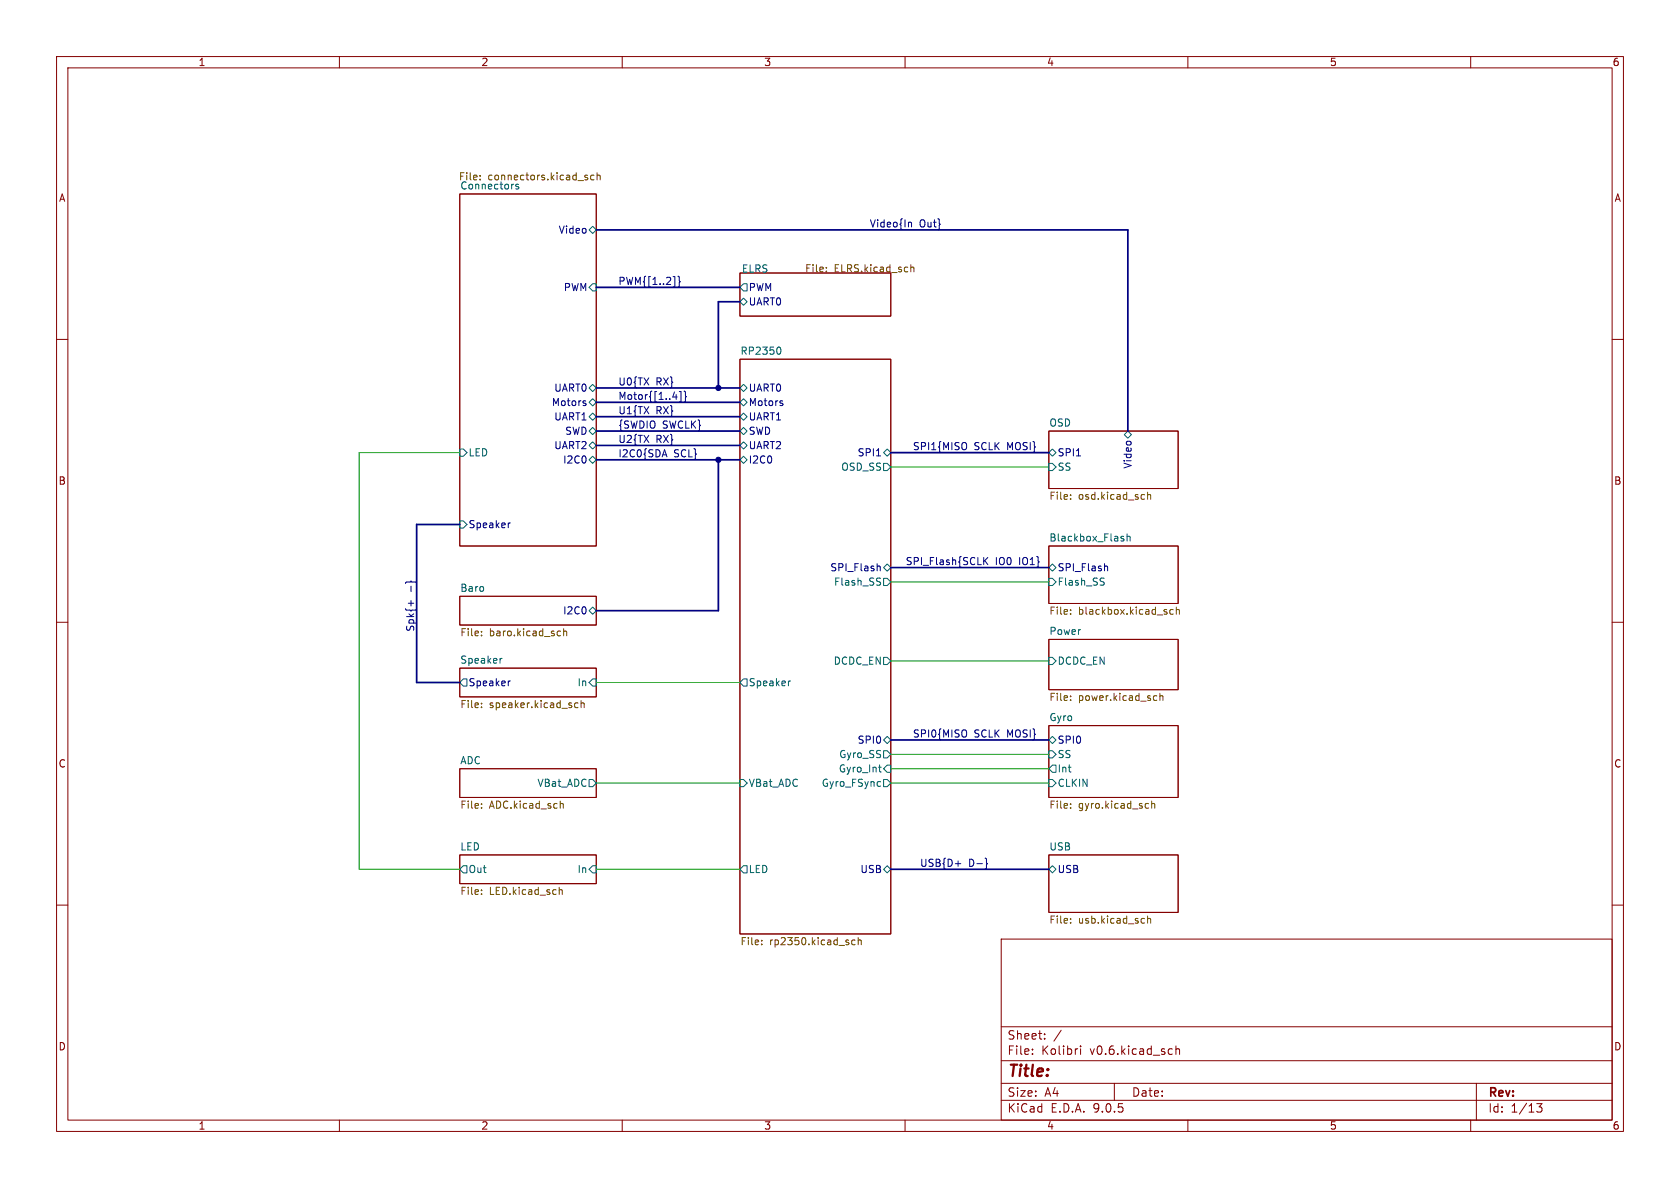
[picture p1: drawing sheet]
<svg xmlns="http://www.w3.org/2000/svg" width="297mm" height="210mm" viewBox="0 0 297 210" stroke-linecap="round" stroke-linejoin="round" font-family="sans-serif">
<g fill="none" stroke="#840000" stroke-width=".18">
<path d="M10 10h277v190h-277zM12 12h273v186h-273zM60 10v2M110 10v2M160 10v2M210 10v2M260 10v2M81.3 34.3h24.1v62.2h-24.1zM130.8 48.3h26.7v7.6h-26.7zM10 60h2M130.8 63.5h26.7v101.6h-26.7zM185.4 76.2h22.9v10.2h-22.9z"/>
<path d="M285 60h2M185.4 96.5h22.9v10.2h-22.9zM10 110h2M81.3 118.1h24.1v5.1h-24.1zM81.3 105.4h24.1v5.1h-24.1zM185.4 113h22.9v8.9h-22.9zM285 110h2M81.3 135.9h24.1v5.1h-24.1zM185.4 128.3h22.9v12.7h-22.9zM81.3 151.1h24.1v5.1h-24.1zM185.4 151.1h22.9v10.2h-22.9zM10 160h2"/>
<path d="M177 166h108v32h-108zM285 160h2M60 198v2M110 198v2M160 198v2M177 194.5h108M177 191.5h108M177 187.5h108M177 181.5h108M182.5 186.3v.1M182.5 185.5v.1M184.7 183.6v.1"/>
<path d="M184.7 182.8v.1M187.6 182.1l-1.3 2M190.4 185.4h.1M191 184.9v.1M191 185.4v1M197 191.5v3M207.1 185.4l.1 .1M207.2 186.3l-.1 .1M207.9 185.5l.2-.1 .4 .1v.9M207.9 184.9v1.5M210 198v2M260 198v2"/>
<path d="M261 191.5v6.5M271.7 195.1h.9l-.5 .6 .4 .1v.7l-.2 .1-.6-.1"/>
</g>
<g fill="none" stroke="#006464" stroke-width=".18">
<path d="M91.5 33l.2 .2v.2h-.5M104.1 40.6l.7-.6 .6 .6-.6 .7zM104.8 50.2h.6v1.2h-.6l-.7-.6zM130.8 53.3l.6-.6 .7 .6-.7 .7zM131.4 50.2h.7v1.2h-.7l-.6-.6zM81.3 79.4h.6l.6 .6-.6 .6h-.6zM104.1 68.6l.7-.7 .6 .7-.6 .6zM104.1 71.1l.7-.6 .6 .6-.6 .7zM104.1 73.7l.7-.7 .6 .7-.6 .6zM104.1 76.2l.7-.6 .6 .6-.6 .6zM104.1 78.7l.7-.6 .6 .6-.6 .7zM130.8 71.1l.6-.6 .7 .6-.7 .7z"/>
<path d="M130.8 68.6l.6-.7 .7 .7-.7 .6zM130.8 73.7l.6-.7 .7 .7-.7 .6zM130.8 76.2l.6-.6 .7 .6-.7 .6zM130.8 78.7l.6-.6 .7 .6-.7 .7zM137.7 61.4a.79 .79 0 0 1 0 1.2M198.8 76.8l.6-.6 .6 .6-.6 .7zM81.3 92.1h.6l.6 .6-.6 .6h-.6zM104.1 81.3l.7-.7 .6 .7-.6 .6zM130.8 81.3l.6-.7 .7 .7-.7 .6zM156.2 80l.6-.6 .7 .6-.7 .6zM156.2 81.9h.6l.7 .7-.7 .6h-.6zM185.4 80l.7-.6 .6 .6-.6 .6z"/>
<path d="M185.4 81.9h.7l.6 .7-.6 .6h-.7zM198.3 95.2l.3 .1 .1 .2-.2 .1h-.2M198.3 94.8l.3 .1M199.2 94.9l.2-.1 .3 .1 .1 .7M199.2 94.4v1.2M88.8 116.4l-.3 .1M104.8 107.3l.6 .7-.6 .6-.7-.6zM155.4 102.8l.3 .3-.3 .3M155.5 102.2h.2M156.2 102.2h.6l.7 .7-.7 .6h-.6zM156.2 100.3l.6-.6 .7 .6-.7 .7zM156.2 116.2h.6l.7 .6-.7 .7h-.6z"/>
<path d="M185.4 116.2h.7l.6 .6-.6 .7h-.7zM185.4 102.2h.7l.6 .7-.6 .6h-.7zM185.4 100.3l.7-.6 .6 .6-.6 .7zM195 102.8l.2 .3-.2 .3M195 102.2h.2M81.9 120h.6v1.3h-.6l-.6-.6zM104.1 137.8h.7l.6 .6-.6 .7h-.7zM104.8 120h.6v1.3h-.6l-.7-.6zM130.8 137.8h.6l.7 .6-.7 .7h-.6zM131.4 120h.7v1.3h-.7l-.6-.6zM139.7 120.4l-.3 .1M155.3 135.6h.5"/>
<path d="M155.6 136.4l.2 .1M155.6 138.2h.1M155.7 138.9l-.1 .1M156.2 132.7h.6l.7 .7-.7 .6h-.6zM156.2 130.8l.6-.6 .7 .6-.7 .6zM156.2 137.8h.6l.7 .6-.7 .7h-.6zM156.8 135.3h.7v1.2h-.7l-.6-.6zM185.4 132.7h.7l.6 .7-.6 .6h-.7zM185.4 137.8h.7l.6 .6-.6 .7h-.7zM186.1 130.2l.6 .6-.6 .6-.7-.6zM186.1 135.3h.6v1.2h-.6l-.7-.6zM81.9 153h.6v1.3h-.6l-.6-.6z"/>
<path d="M104.8 153h.6v1.3h-.6l-.7-.6zM131.4 153h.7v1.3h-.7l-.6-.6zM156.2 153.7l.6-.7 .7 .7-.7 .6zM186.1 153l.6 .7-.6 .6-.7-.6z"/>
</g>
<g fill="none" stroke="#725600" stroke-width=".18">
<path d="M84.9 31v.1M103.7 31.4l.2 .2-.2 .2M103.7 31h.2M105 31h-.3l-.3 .2 .1 .5h.5M105.6 31.1l.1-.1h.3l.1 .8M105.6 30.5v1.3M146.1 47.9v.2M146.1 47.3v.1M161 46.8v1.3M161 47.3l.2-.1 .3 .1 .1 .8M189.3 87.5v.1M189.3 88.1v.2"/>
<path d="M202.9 87v1.3M202.9 87.5l.2-.1 .3 .1v.8M85.1 111.6v.1M85.1 112.3v.1M98.7 111.6h.4M99.1 112.3l-.4 .1M99.6 111.7l.2-.1h.3l.1 .8M99.6 111.1v1.3M189.3 107.8v.1M189.3 108.5v.1M207.4 107.8l-.4-.1-.2 .3 .1 .5h.5M208 107.9l.1-.2 .3 .1 .1 .8"/>
<path d="M208 107.3v1.3M85.1 124.3v.1M85.1 125v.1M101.6 125l.2 .1 .4-.1M102.2 124.3h-.4l-.2 .1M102.7 124.4l.2-.1h.3l.1 .8M102.7 123.8v1.3M189.3 123.7v.1M189.3 123v.2M204.1 123h.4M204.5 123.8h-.4M205.1 123.1l.1-.1h.3l.1 .8"/>
<path d="M205.1 122.6v1.2M85.1 142.8v.1M85.1 142.1v.1M85.1 157.3v.2M85.1 158v.1M98.9 156.8v1.3M98.9 157.4l.1-.1h.3l.1 .8M99 142.2l.2-.2 .3 .1 .1 .8M189.3 142.1v.1M189.3 142.8v.1M202.9 142l.2 .1M203.1 142.8l-.2 .1"/>
<path d="M203.6 142.2l.2-.2 .3 .1v.8M203.6 141.6v1.3M134.7 166.9v.1M134.7 166.2v.1M151.2 166.2h-.4l-.2 .2 .1 .5h.5M151.7 166.3l.2-.1h.3l.1 .8M151.7 165.7v1.3M189.3 162.4v.1M189.3 163.1v.1M202.9 161.9v1.3M202.9 162.5l.2-.1h.3v.8"/>
</g>
<g fill="none" stroke="#000084" stroke-width=".18">
<path d="M160.7 39.3h.4v.8M119 48.9h.3v1.8h-.3M119.8 48.8l.3 .2v.6l.2 .2-.2 .2v.6l-.3 .2M103.2 71.3h.3l.1 .2-.2 .2h-.2M103.2 70.9h.3M117.5 79.5l.4 1.3M118.9 70.2h.8M119.5 69.8v.8M120.1 69.2h.3v1.8h-.3M120.9 69.2l.3 .1v.6l.2 .2-.2 .2v.6l-.3 .2M138.1 71.3h.3v.2l-.2 .2h-.2M138.1 70.9h.3"/>
<path d="M170.7 78.3a.9 .9 0 0 1 0 1.1M90.2 92.4l-.3 .2M117.2 80.4h.6M155 80.6h.7M174.1 99.1l.5 .7M174.6 98.5l-.7 .8M190.3 80.6h.7M71.7 103.1l.2-.2h.6l.2-.2 .1 .2h.6l.2 .2M72.7 106.2v.9M155.3 100.1l.3 .1v.7M195.4 100.1l.4 .1v.7M90.2 120.4l-.3 .1"/>
<path d="M170.7 129.1a.9 .9 0 0 1 0 1.1M168.9 152.7h1M174.2 151.7l.2 .2v.6l.2 .2-.2 .2v.6l-.2 .1"/>
</g>
<g fill="none" stroke="#000084" stroke-width=".3">
<path d="M105.4 40.6h94v35.6M105.4 50.8h25.4M130.8 53.3h-3.8v15.3M105.4 68.6h25.4M105.4 71.1h25.4M105.4 76.2h25.4M105.4 73.7h25.4M105.4 78.7h25.4M81.3 92.7h-7.6v28h7.6M105.4 81.3h25.4M127 81.3v26.7h-21.6M157.5 80h27.9"/>
<path d="M157.5 100.3h27.9M157.5 130.8h27.9M157.5 153.7h27.9"/>
</g>
<path d="M81.3 80h-17.8v73.7h17.8M157.5 82.6h27.9M157.5 116.8h27.9M157.5 102.9h27.9M105.4 120.7h25.4M105.4 138.4h25.4M157.5 135.9h27.9M157.5 133.4h27.9M157.5 138.4h27.9M105.4 153.7h25.4" fill="none" stroke="#009600" stroke-width=".18"/>
<g fill="#000084" stroke="#000084" stroke-width=".18">
<circle cx="127" cy="81.3" r=".46"/>
<circle cx="127" cy="68.6" r=".46"/>
</g>
<text font-size="2.8" fill="#840000" x="178" y="190.9">Title:</text>
<g font-size="2.1" fill="#840000">
<text x="178" y="184">Sheet:</text>
<text x="178" y="186.7">File:</text>
<text x="184.1" y="186.7">Kolibri</text>
<text x="192.7" y="186.7">v0.6.kicad_sch</text>
<text x="178" y="196.9">KiCad</text>
<text x="178" y="194.1">Size:</text>
<text x="184.7" y="194.1">A4</text>
<text x="185.7" y="196.9">E.D.A.</text>
<text x="193.3" y="196.9">9.0.5</text>
<text x="200" y="194.1">Date:</text>
<text x="263" y="194.3">Rev:</text>
<text x="263" y="196.9">Id:</text>
<text x="267.1" y="196.9">1/13</text>
</g>
<g font-size="1.8" fill="#840000">
<text x="35" y="11.9">1</text>
<text x="85" y="11.9">2</text>
<text x="135" y="11.9">3</text>
<text x="185" y="11.9">4</text>
<text x="235" y="11.9">5</text>
<text x="285" y="11.9">6</text>
<text x="10.3" y="35.9">A</text>
<text x="285.3" y="35.9">A</text>
<text x="10.3" y="85.9">B</text>
<text x="285.3" y="85.9">B</text>
<text x="10.3" y="135.9">C</text>
<text x="285.3" y="135.9">C</text>
<text x="10.3" y="185.9">D</text>
<text x="285.3" y="185.9">D</text>
<text x="35" y="199.9">1</text>
<text x="85" y="199.9">2</text>
<text x="135" y="199.9">3</text>
<text x="185" y="199.9">4</text>
<text x="235" y="199.9">5</text>
<text x="285" y="199.9">6</text>
</g>
<g font-size="1.8" fill="#725600">
<text x="81" y="32.2">File:</text>
<text x="81.3" y="33.6">Connectors</text>
<text x="86.2" y="32.2">connectors.kicad_sch</text>
<text x="142.2" y="48.5">File:</text>
<text x="147.5" y="48.5">ELRS.kicad_sch</text>
<text x="185.4" y="88.7">File:</text>
<text x="190.6" y="88.7">osd.kicad_sch</text>
<text x="81.3" y="112.8">File:</text>
<text x="86.5" y="112.8">baro.kicad_sch</text>
<text x="185.4" y="109">File:</text>
<text x="190.6" y="109">blackbox.kicad_sch</text>
<text x="81.3" y="125.5">File:</text>
<text x="86.5" y="125.5">speaker.kicad_sch</text>
<text x="185.4" y="124.2">File:</text>
<text x="190.6" y="124.2">power.kicad_sch</text>
<text x="81.3" y="143.3">File:</text>
<text x="86.5" y="143.3">ADC.kicad_sch</text>
<text x="185.4" y="143.3">File:</text>
<text x="190.6" y="143.3">gyro.kicad_sch</text>
<text x="81.3" y="158.5">File:</text>
<text x="86.5" y="158.5">LED.kicad_sch</text>
<text x="130.8" y="167.4">File:</text>
<text x="136" y="167.4">rp2350.kicad_sch</text>
<text x="185.4" y="163.6">File:</text>
<text x="190.6" y="163.6">usb.kicad_sch</text>
</g>
<g font-size="1.8" fill="#000084">
<text x="98.7" y="41.5">Video</text>
<text x="153.7" y="40.3">Video{In</text>
<text x="162.5" y="40.3">Out}</text>
<text x="99.6" y="51.7">PWM</text>
<text x="109.2" y="50.5">PWM{[1..2]}</text>
<text x="132.3" y="51.7">PWM</text>
<text x="132.3" y="54.2">UART0</text>
<text x="97.5" y="72">Motors</text>
<text x="97.9" y="69.4">UART0</text>
<text x="109.2" y="70.8">Motor{[1..4]}</text>
<text x="109.2" y="68.2">U0{TX</text>
<text x="116" y="68.2">RX}</text>
<text x="132.3" y="72">Motors</text>
<text x="132.3" y="69.4">UART0</text>
<text x="97.9" y="74.5">UART1</text>
<text x="99.8" y="77.1">SWD</text>
<text x="109.2" y="73.3">U1{TX</text>
<text x="109.2" y="75.9">{SWDIO</text>
<text x="116" y="73.3">RX}</text>
<text x="117.1" y="75.9">SWCLK}</text>
<text x="132.3" y="74.5">UART1</text>
<text x="132.3" y="77.1">SWD</text>
<text x="97.9" y="79.6">UART2</text>
<text x="99.5" y="82.1">I2C0</text>
<text x="109.2" y="78.4">U2{TX</text>
<text x="109.2" y="80.9">I2C0{SDA</text>
<text x="116" y="78.4">RX}</text>
<text x="119.1" y="80.9">SCL}</text>
<text x="132.3" y="82.1">I2C0</text>
<text x="132.3" y="79.6">UART2</text>
<text x="151.5" y="80.9">SPI1</text>
<text x="161.3" y="79.7">SPI1{MISO</text>
<text x="172.2" y="79.7">SCLK</text>
<text x="178.1" y="79.7">MOSI}</text>
<text x="186.9" y="80.9">SPI1</text>
<text x="200.3" y="82.9" transform="rotate(-90 200.3 82.9)">Video</text>
<text x="82.7" y="93.6">Speaker</text>
<text x="146.7" y="101.2">SPI_Flash</text>
<text x="160" y="100">SPI_Flash{SCLK</text>
<text x="175.9" y="100">IO0</text>
<text x="180.3" y="100">IO1}</text>
<text x="186.9" y="101.2">SPI_Flash</text>
<text x="73.3" y="104.8" transform="rotate(-90 73.3 104.8)">-}</text>
<text x="73.3" y="111.8" transform="rotate(-90 73.3 111.8)">Spk{+</text>
<text x="99.5" y="108.8">I2C0</text>
<text x="82.7" y="121.5">Speaker</text>
<text x="151.5" y="131.7">SPI0</text>
<text x="161.3" y="130.5">SPI0{MISO</text>
<text x="172.2" y="130.5">SCLK</text>
<text x="178.1" y="130.5">MOSI}</text>
<text x="186.9" y="131.7">SPI0</text>
<text x="152" y="154.5">USB</text>
<text x="162.6" y="153.3">USB{D+</text>
<text x="171.2" y="153.3">D-}</text>
<text x="186.9" y="154.5">USB</text>
</g>
<g font-size="1.8" fill="#006464">
<text x="131.1" y="48.3">ELRS</text>
<text x="130.8" y="62.8">RP2350</text>
<text x="185.4" y="75.5">OSD</text>
<text x="82.7" y="80.9">LED</text>
<text x="148.6" y="83.4">OSD_SS</text>
<text x="186.9" y="83.4">SS</text>
<text x="185.4" y="95.8">Blackbox_Flash</text>
<text x="81.3" y="104.7">Baro</text>
<text x="147.3" y="103.7">Flash_SS</text>
<text x="186.9" y="103.7">Flash_SS</text>
<text x="185.4" y="112.3">Power</text>
<text x="81.3" y="117.4">Speaker</text>
<text x="147.3" y="117.7">DCDC_EN</text>
<text x="186.9" y="117.7">DCDC_EN</text>
<text x="102" y="121.5">In</text>
<text x="132.3" y="121.5">Speaker</text>
<text x="185.4" y="127.6">Gyro</text>
<text x="81.3" y="135.2">ADC</text>
<text x="148.2" y="136.8">Gyro_Int</text>
<text x="148.3" y="134.2">Gyro_SS</text>
<text x="186.9" y="134.2">SS</text>
<text x="186.9" y="136.8">Int</text>
<text x="94.9" y="139.3">VBat_ADC</text>
<text x="132.3" y="139.3">VBat_ADC</text>
<text x="145.2" y="139.3">Gyro_FSync</text>
<text x="186.9" y="139.3">CLKIN</text>
<text x="81.3" y="150.4">LED</text>
<text x="82.7" y="154.5">Out</text>
<text x="102" y="154.5">In</text>
<text x="132.3" y="154.5">LED</text>
<text x="185.4" y="150.4">USB</text>
</g>
</svg>
